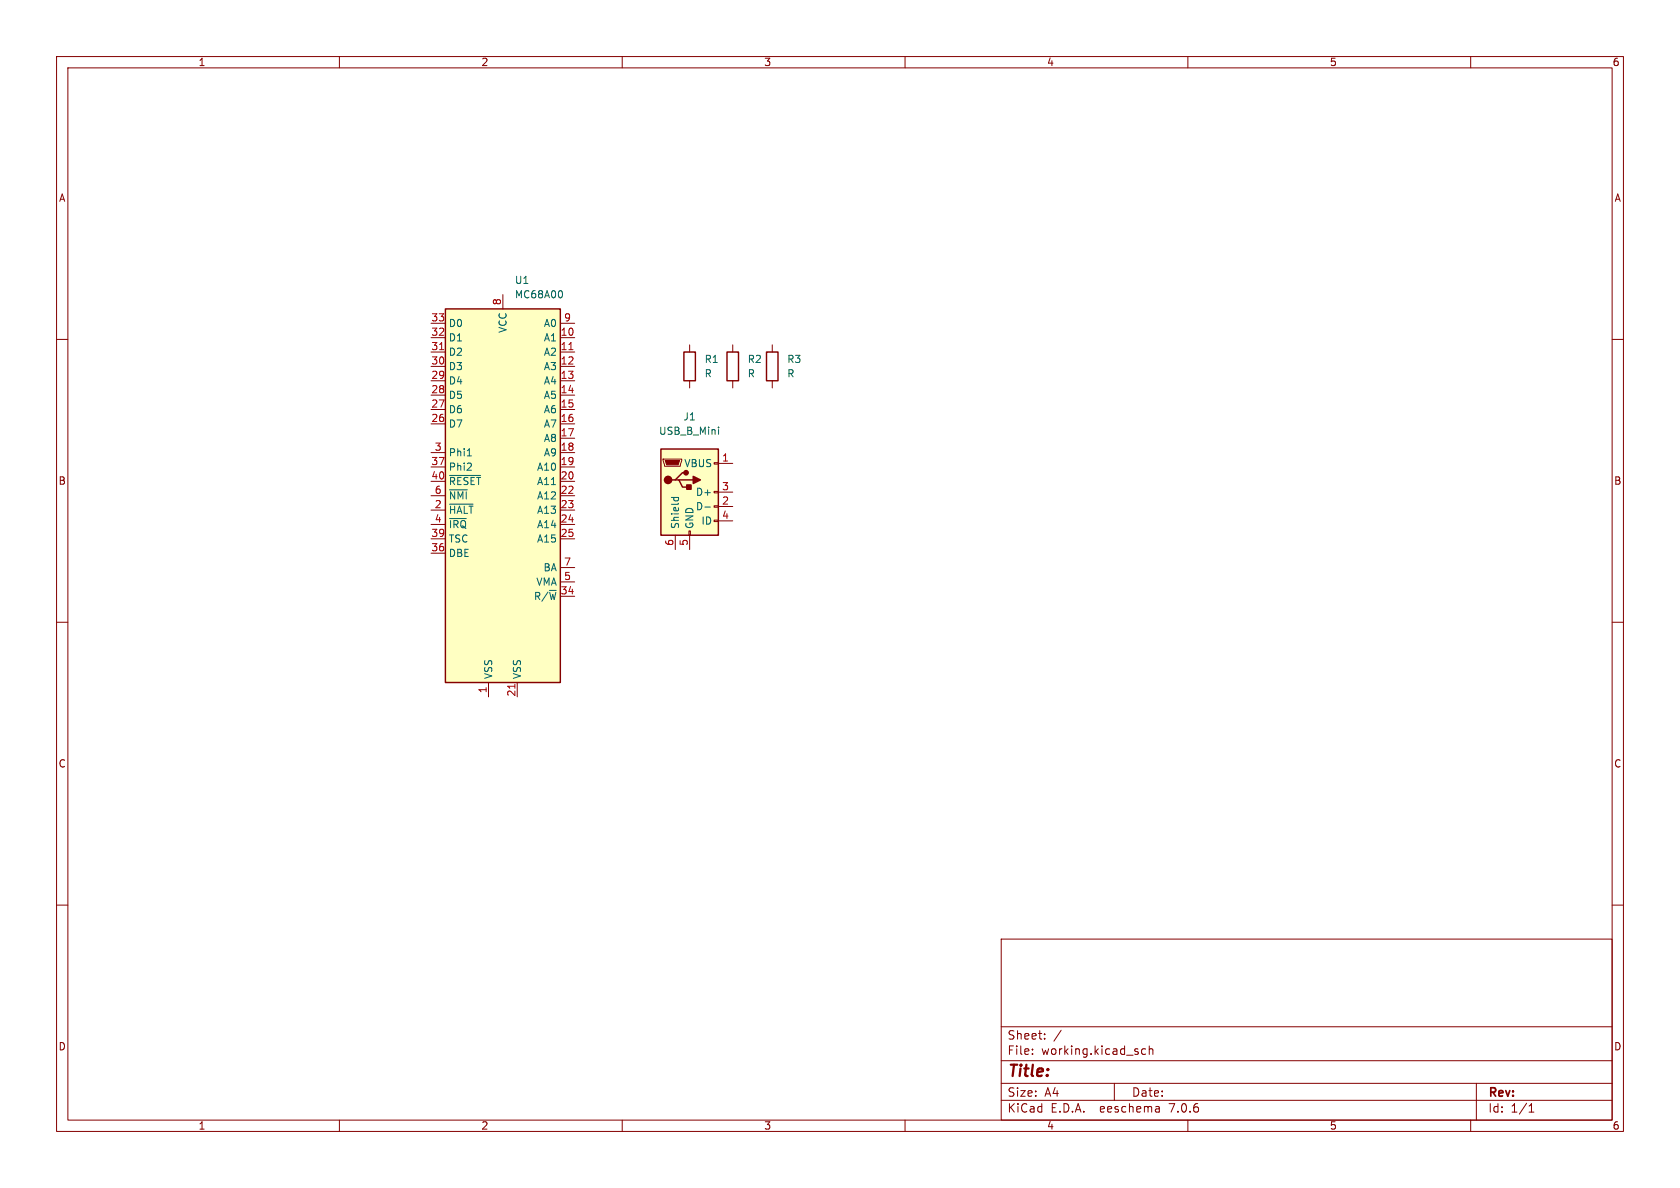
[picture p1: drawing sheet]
<svg xmlns="http://www.w3.org/2000/svg" width="297mm" height="210mm" viewBox="0 0 297 210" stroke-linecap="round" stroke-linejoin="round" font-family="sans-serif">
<g fill="none" stroke="#840000" stroke-width=".18">
<path d="M10 10h277v190h-277zM12 12h273v186h-273zM60 10v2M110 10v2M160 10v2M210 10v2M260 10v2M10 60h2M76.2 59.7h2.5M76.2 57.2h2.5M88.9 52.1v2.5M99.1 59.7h2.5"/>
<path d="M99.1 57.2h2.5M285 60h2M76.2 62.2h2.5M76.2 64.8h2.5M76.2 67.3h2.5M76.2 69.9h2.5M76.2 72.4h2.5M76.2 74.9h2.5M99.1 62.2h2.5M99.1 64.8h2.5M99.1 67.3h2.5M99.1 69.9h2.5"/>
<path d="M99.1 72.4h2.5M99.1 74.9h2.5M99.1 77.5h2.5M121.9 61v1.2M121.9 67.3v1.3M129.5 61v1.2M129.5 67.3v1.3M136.5 61v1.2M136.5 67.3v1.3M76.2 80h2.5M76.2 82.6h2.5M76.2 90.2h2.5"/>
<path d="M76.2 85.1h2.5M76.2 87.6h2.5M76.2 92.7h2.5M76.2 95.3h2.5M76.2 97.8h2.5M99.1 80h2.5M99.1 82.6h2.5M99.1 90.2h2.5M99.1 85.1h2.5M99.1 87.6h2.5M99.1 92.7h2.5M99.1 95.3h2.5"/>
<path d="M117.2 81.2h3.3v.2l-.2 1h-2.8zM119.4 94.6v2.6M121.8 93.9h.2v.7h-.2zM121.9 94.6v2.6M126.2 91.9h.8v.3h-.8zM126.2 89.4h.8v.3h-.8zM126.2 86.9h.8v.2h-.8zM126.2 81.8h.8v.2h-.8zM127 81.9h2.5M127 89.5h2.5M127 87h2.5M127 92.1h2.5"/>
<path d="M10 110h2M99.1 105.4h2.5M99.1 102.9h2.5M99.1 100.3h2.5M285 110h2M86.4 120.7v2.5M91.4 120.7v2.5M10 160h2M285 160h2M177 166h108v32h-108zM60 198v2M110 198v2"/>
<path d="M160 198v2M177 194.5h108M177 191.5h108M177 187.5h108M177 181.5h108M182.5 186.3v.1M182.5 185.5v.1M184.7 183.6v.1M184.7 182.8v.1M187.6 182.1l-1.3 2M197 191.5v3M202.5 185.5l-.4-.1-.3 .3v.4l.2 .2h.5"/>
<path d="M203.2 185.5l.2-.1 .3 .1 .1 .9M203.2 184.9v1.5M204.9 195.7l.1 .9M205 196.5l-.2 .1M205 196h-.2M210 198v2M260 198v2M261 191.5v6.5M270.3 196.6h.9M270.3 195.5l.4-.4v1.5"/>
</g>
<path d="M78.7 54.6h20.4v66.1h-20.4zM116.8 79.4h10.2v15.2h-10.2zM120.9 62.2h2v5.1h-2zM128.5 62.2h2.1v5.1h-2.1zM135.5 62.2h2v5.1h-2zM119.4 84.8h.6l.6 1.3h1.3M120 84.8h2.6M121.3 83.6h-.7l-1.2 1.2h-.7" fill="none" stroke="#840000" stroke-width=".25"/>
<g fill="#ffffc2" stroke="#ffffc2" stroke-width=".18">
<path d="M78.7 54.6h20.4v66.1h-20.4z"/>
<path d="M116.8 79.4h10.2v15.2h-10.2z"/>
</g>
<path d="M77.7 61.8h.7M100.6 61.8h.7M91 121v.7" fill="none" stroke="#a90000" stroke-width=".18"/>
<g fill="none" stroke="#006464" stroke-width=".18">
<path d="M99.3 51.5l.1 .4-.1 .6M127 75.5v.1M127 75.9v.9M79.5 89.1h4.1M79.5 91.7h2.9M79.5 84h5.5M79.5 86.6h3.1M82.6 83.1h.7M82.6 80.6h.7M83.3 82v.4M118.7 87.9h1.3M119.2 87.9l-.1 .4"/>
<path d="M119.9 87.9l.1 .4M124.6 89.6h1"/>
</g>
<g fill="#840000" stroke="#840000" stroke-width=".25">
<path d="M122.6 84.2l1.2 .6-1.2 .7z"/>
<path d="M121.4 85.7h.8v.8h-.8z"/>
<circle cx="118.1" cy="84.8" r=".63"/>
<circle cx="121.3" cy="83.6" r=".38"/>
</g>
<path d="M117.6 81.4h2.5l-.2 .8h-2z" fill="#840000" stroke="#840000" stroke-width=".18"/>
<text font-size="2.8" fill="#840000" x="178" y="190.9">Title:</text>
<g font-size="2.1" fill="#840000">
<text x="178" y="184">Sheet:</text>
<text x="178" y="186.7">File:</text>
<text x="184.1" y="186.7">working.kicad_sch</text>
<text x="178" y="196.9">KiCad</text>
<text x="178" y="194.1">Size:</text>
<text x="184.7" y="194.1">A4</text>
<text x="185.7" y="196.9">E.D.A.</text>
<text x="194.6" y="196.9">eeschema</text>
<text x="200" y="194.1">Date:</text>
<text x="207" y="196.9">7.0.6</text>
<text x="263" y="194.3">Rev:</text>
<text x="263" y="196.9">Id:</text>
<text x="267.1" y="196.9">1/1</text>
</g>
<g font-size="1.8" fill="#840000">
<text x="35" y="11.9">1</text>
<text x="85" y="11.9">2</text>
<text x="135" y="11.9">3</text>
<text x="185" y="11.9">4</text>
<text x="235" y="11.9">5</text>
<text x="285" y="11.9">6</text>
<text x="10.3" y="35.9">A</text>
<text x="285.3" y="35.9">A</text>
<text x="10.3" y="85.9">B</text>
<text x="285.3" y="85.9">B</text>
<text x="10.3" y="135.9">C</text>
<text x="285.3" y="135.9">C</text>
<text x="10.3" y="185.9">D</text>
<text x="285.3" y="185.9">D</text>
<text x="35" y="199.9">1</text>
<text x="85" y="199.9">2</text>
<text x="135" y="199.9">3</text>
<text x="185" y="199.9">4</text>
<text x="235" y="199.9">5</text>
<text x="285" y="199.9">6</text>
</g>
<g font-size="1.8" fill="#006464">
<text x="90.9" y="50.4">U1</text>
<text x="90.9" y="52.9">MC68A00</text>
<text x="79.2" y="58">D0</text>
<text x="89.8" y="58.9" transform="rotate(-90 89.8 58.9)">VCC</text>
<text x="96.1" y="58">A0</text>
<text x="79.2" y="65.6">D3</text>
<text x="79.2" y="63.1">D2</text>
<text x="79.2" y="60.6">D1</text>
<text x="96.1" y="60.6">A1</text>
<text x="96.1" y="63.1">A2</text>
<text x="96.1" y="65.6">A3</text>
<text x="124.5" y="64.4">R1</text>
<text x="132.1" y="64.4">R2</text>
<text x="139.1" y="64.4">R3</text>
<text x="79.2" y="70.7">D5</text>
<text x="79.2" y="68.2">D4</text>
<text x="96.1" y="68.2">A4</text>
<text x="96.1" y="70.7">A5</text>
<text x="124.5" y="66.9">R</text>
<text x="132.1" y="66.9">R</text>
<text x="139.1" y="66.9">R</text>
<text x="79.2" y="75.8">D7</text>
<text x="79.2" y="73.3">D6</text>
<text x="96.1" y="73.3">A6</text>
<text x="96.1" y="75.8">A7</text>
<text x="116.4" y="77.1">USB_B_Mini</text>
<text x="120.7" y="74.5">J1</text>
<text x="79.2" y="80.9">Phi1</text>
<text x="79.2" y="83.4">Phi2</text>
<text x="94.8" y="83.4">A10</text>
<text x="96.1" y="78.3">A8</text>
<text x="96.1" y="80.9">A9</text>
<text x="120.9" y="82.8">VBUS</text>
<text x="79.2" y="86">~{RESET}</text>
<text x="79.2" y="88.5">~{NMI}</text>
<text x="94.8" y="86">A11</text>
<text x="94.8" y="88.5">A12</text>
<text x="122.9" y="87.9">D+</text>
<text x="79.2" y="91">~{HALT}</text>
<text x="79.2" y="93.6">~{IRQ}</text>
<text x="94.8" y="91">A13</text>
<text x="94.8" y="93.6">A14</text>
<text x="120.2" y="93.6" transform="rotate(-90 120.2 93.6)">Shield</text>
<text x="122.8" y="93.6" transform="rotate(-90 122.8 93.6)">GND</text>
<text x="122.9" y="90.4">D-</text>
<text x="123.9" y="92.9">ID</text>
<text x="79.2" y="98.7">DBE</text>
<text x="79.2" y="96.1">TSC</text>
<text x="94.8" y="96.1">A15</text>
<text x="96" y="101.2">BA</text>
<text x="94.3" y="106.3">R/~{W}</text>
<text x="94.7" y="103.7">VMA</text>
<text x="87.2" y="120.1" transform="rotate(-90 87.2 120.1)">VSS</text>
<text x="92.3" y="120.1" transform="rotate(-90 92.3 120.1)">VSS</text>
</g>
<g font-size="1.8" fill="#a90000">
<text x="76.2" y="59.4">32</text>
<text x="76.2" y="56.9">33</text>
<text x="88.6" y="54" transform="rotate(-90 88.6 54)">8</text>
<text x="99" y="59.4">10</text>
<text x="99.6" y="56.9">9</text>
<text x="76.2" y="64.5">30</text>
<text x="76.2" y="62">31</text>
<text x="99" y="62">11</text>
<text x="99" y="64.5">12</text>
<text x="76.2" y="69.6">28</text>
<text x="76.2" y="67.1">29</text>
<text x="99" y="67.1">13</text>
<text x="99" y="69.6">14</text>
<text x="76.2" y="74.7">26</text>
<text x="76.2" y="72.1">27</text>
<text x="99" y="72.1">15</text>
<text x="99" y="74.7">16</text>
<text x="99" y="77.2">17</text>
<text x="76.2" y="82.3">37</text>
<text x="76.8" y="79.8">3</text>
<text x="99" y="79.8">18</text>
<text x="99" y="82.3">19</text>
<text x="127.6" y="81.7">1</text>
<text x="76.2" y="84.8">40</text>
<text x="76.8" y="89.9">2</text>
<text x="76.8" y="87.4">6</text>
<text x="99" y="84.8">20</text>
<text x="99" y="87.4">22</text>
<text x="99" y="89.9">23</text>
<text x="127.6" y="89.3">2</text>
<text x="127.6" y="86.7">3</text>
<text x="76.2" y="95">39</text>
<text x="76.8" y="92.5">4</text>
<text x="99" y="92.5">24</text>
<text x="99" y="95">25</text>
<text x="127.6" y="91.8">4</text>
<text x="76.2" y="97.5">36</text>
<text x="99.6" y="100.1">7</text>
<text x="119.1" y="96.6" transform="rotate(-90 119.1 96.6)">6</text>
<text x="121.7" y="96.6" transform="rotate(-90 121.7 96.6)">5</text>
<text x="99" y="105.2">34</text>
<text x="99.6" y="102.6">5</text>
<text x="86.1" y="122.6" transform="rotate(-90 86.1 122.6)">1</text>
<text x="91.2" y="123.2" transform="rotate(-90 91.2 123.2)">21</text>
</g>
</svg>
